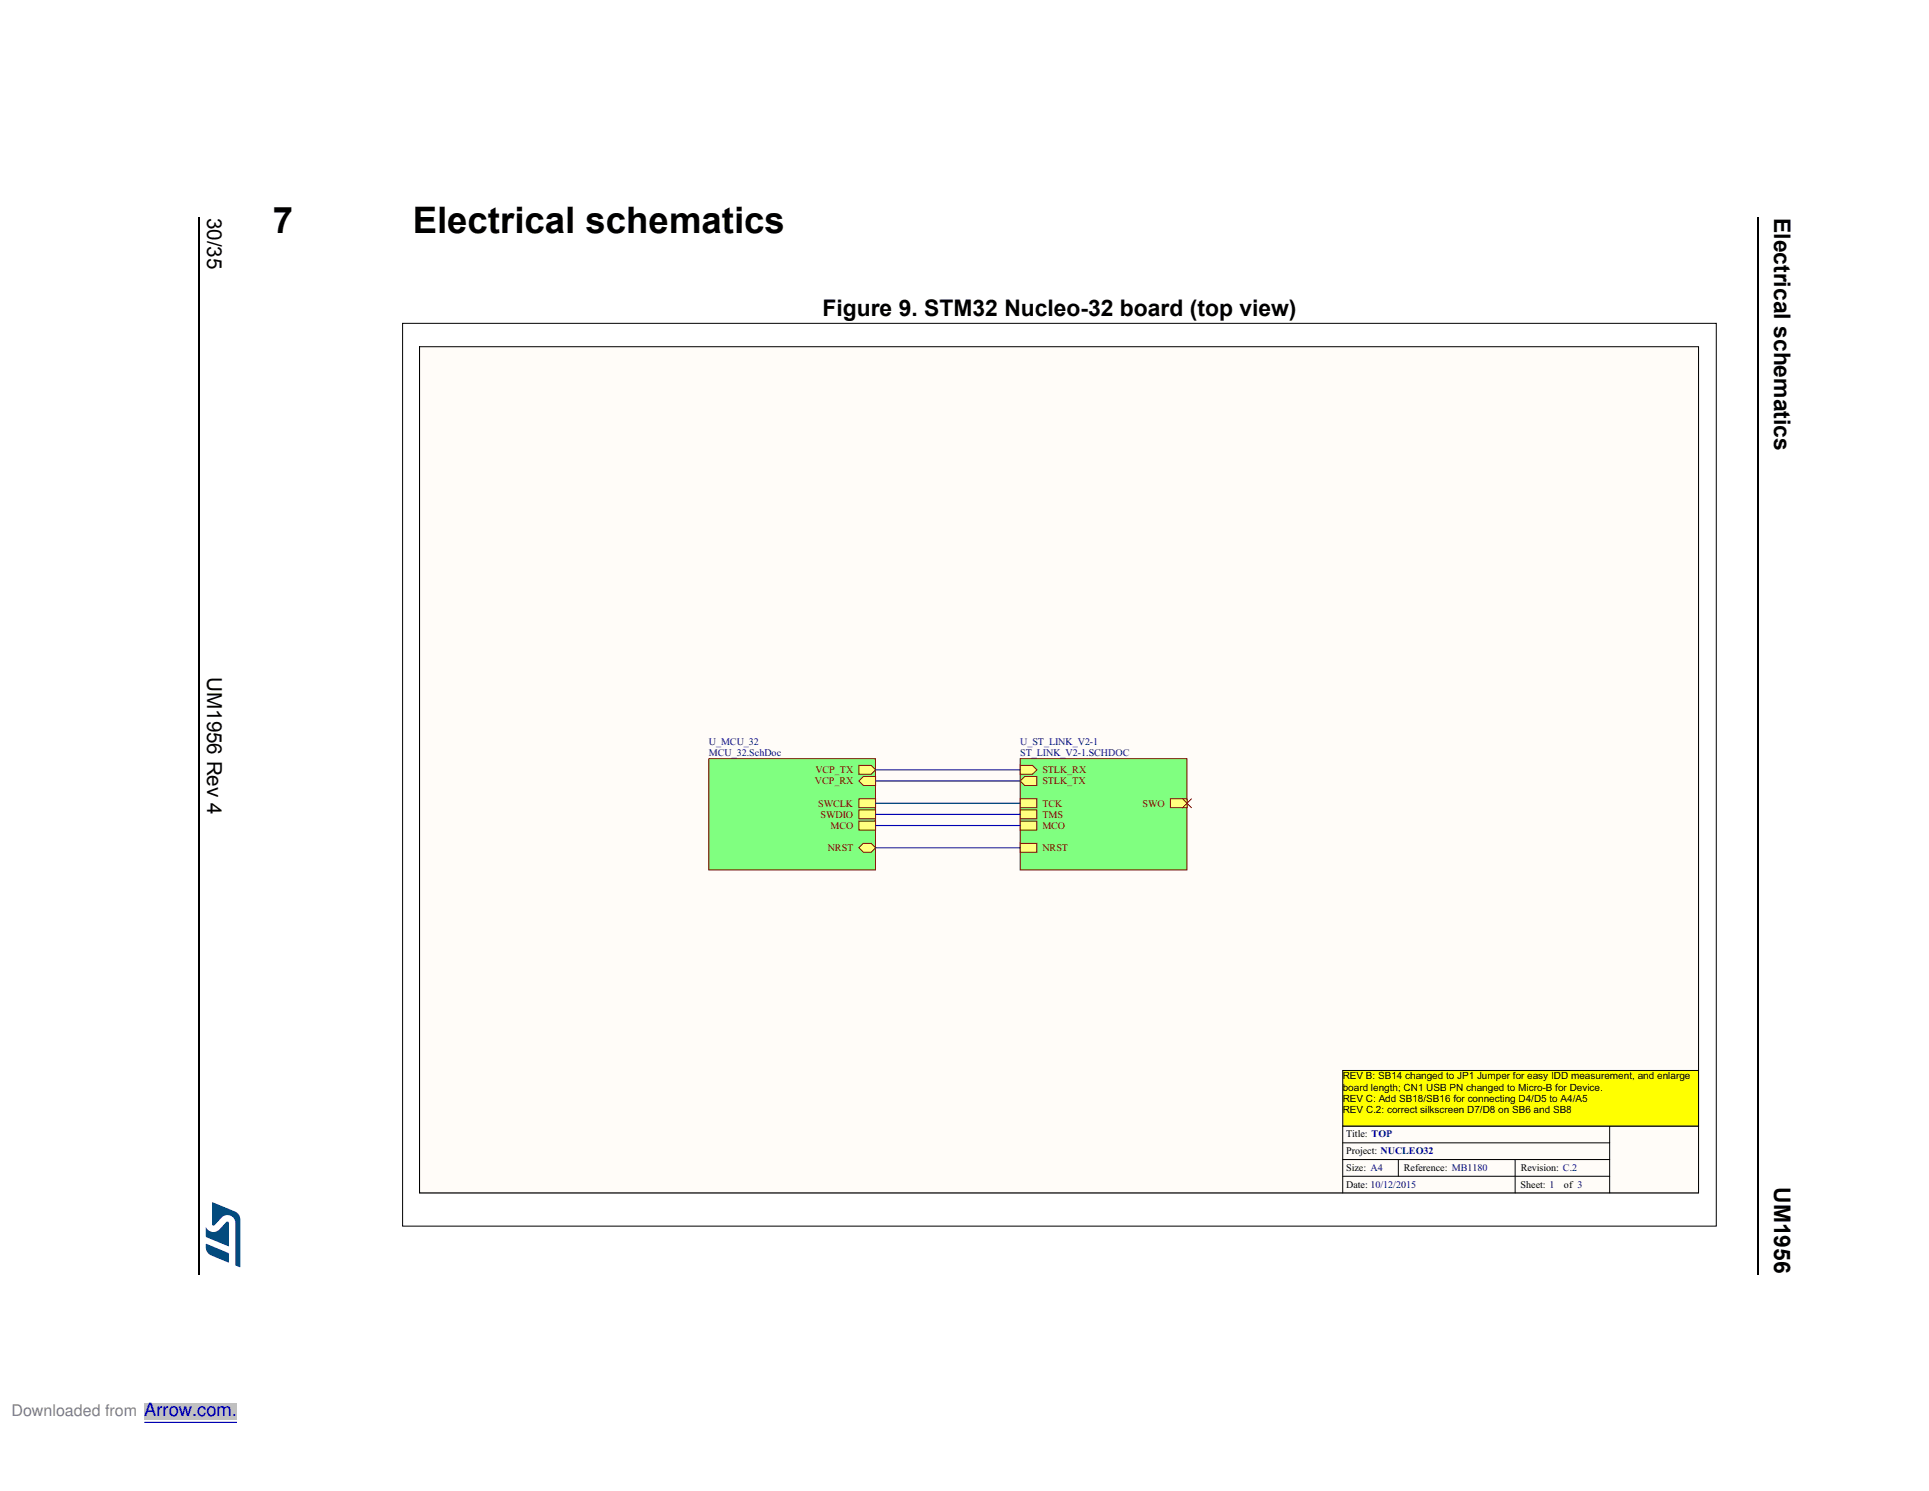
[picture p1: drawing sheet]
<svg xmlns="http://www.w3.org/2000/svg" width="279mm" height="216mm" viewBox="0 0 279 216" stroke-linecap="round" stroke-linejoin="round" font-family="sans-serif">
<path d="M28.8 31.5l.1 .1zM254.6 31.5l.1 .1z" fill="#000"/>
<path d="M28.9 31.6v152.9M254.6 31.6v152.9" fill="none" stroke="#000" stroke-width=".16"/>
<path d="M29.8 174.1h5v9.4h-5z" fill="#fff"/>
<g fill="#005189">
<path d="M30.7 174.1l3.4 1.3a1.27 1.27 0 0 1 .7 1.2v6.8l-.1 .1-.6-.3v-6.1a1.15 1.15 0 0 0-.8-1.1 1.15 1.15 0 0 0-1.3 .4l-.9 1-.2 .1-.1-.1z"/>
<path d="M29.8 180.1l3.3 1.4 .1 1.2-.1 .1-2.5-1a1.43 1.43 0 0 1-.8-1.7z"/>
<path d="M29.8 177.7a1.35 1.35 0 0 0 1.7 .6l1.3-1.3 .1-.1h.2v3.5l-3.2-1.2-.1-.2z"/>
</g>
<path d="M59.6 48.8h187.5v125.6h-187.5z" fill="#fff"/>
<path d="M60.8 50.2h185.2v122.5h-185.2z" fill="#fffcf8"/>
<path d="M60.8 50.2h185.2v122.5h-185.2z" fill="none" stroke="#000" stroke-width=".14"/>
<path d="M60.8 50.2h185.2v122.5h-185.2z" fill="#fffcf8"/>
<path d="M60.8 50.2h185.2v122.5h-185.2zM194.5 165.5h38.6M194.5 167.9h38.6M194.5 170.3h38.6M202.5 167.9v2.4M219.5 167.9v4.8M233.1 163.1v9.6M246 163.1h-51.5v9.6" fill="none" stroke="#000" stroke-width=".14"/>
<path d="M194.5 155h51.5v8.1h-51.5z" fill="#ff0"/>
<path d="M194.5 155h51.5v8.1h-51.5z" fill="none" stroke="#000" stroke-width=".14"/>
<path d="M102.7 109.9h24.1v16.1h-24.1z" fill="#80ff80"/>
<path d="M102.7 109.9h24.1v16.1h-24.1z" fill="none" stroke="#800000" stroke-width=".14"/>
<path d="M124.4 118.9h2.4v1.3h-2.4z" fill="#ffff80"/>
<path d="M124.4 118.9h2.4v1.3h-2.4z" fill="none" stroke="#800000" stroke-width=".14"/>
<path d="M124.4 110.8h1.8l.6 .7-.6 .6h-1.8z" fill-rule="evenodd" fill="#ffff80"/>
<path d="M124.4 110.8h1.8l.6 .7-.6 .6h-1.8z" fill="none" stroke="#800000" stroke-width=".14"/>
<path d="M124.4 115.7h2.4v1.3h-2.4z" fill="#ffff80"/>
<path d="M124.4 115.7h2.4v1.3h-2.4z" fill="none" stroke="#800000" stroke-width=".14"/>
<path d="M124.4 117.3h2.4v1.3h-2.4z" fill="#ffff80"/>
<path d="M124.4 117.3h2.4v1.3h-2.4z" fill="none" stroke="#800000" stroke-width=".14"/>
<path d="M125 112.4h1.8v1.3h-1.8l-.6-.6z" fill-rule="evenodd" fill="#ffff80"/>
<path d="M125 112.4h1.8v1.3h-1.8l-.6-.6z" fill="none" stroke="#800000" stroke-width=".14"/>
<path d="M124.4 122.8l.6-.7h1.2l.6 .7-.6 .6h-1.2z" fill-rule="evenodd" fill="#ffff80"/>
<path d="M124.4 122.8l.6-.7h1.2l.6 .7-.6 .6h-1.2z" fill="none" stroke="#800000" stroke-width=".14"/>
<path d="M147.8 109.9h24.1v16.1h-24.1z" fill="#80ff80"/>
<path d="M147.8 109.9h24.1v16.1h-24.1z" fill="none" stroke="#800000" stroke-width=".14"/>
<path d="M147.8 117.3h2.4v1.3h-2.4z" fill="#ffff80"/>
<path d="M147.8 117.3h2.4v1.3h-2.4z" fill="none" stroke="#800000" stroke-width=".14"/>
<path d="M147.8 115.7h2.4v1.3h-2.4z" fill="#ffff80"/>
<path d="M147.8 115.7h2.4v1.3h-2.4z" fill="none" stroke="#800000" stroke-width=".14"/>
<path d="M147.8 118.9h2.4v1.3h-2.4z" fill="#ffff80"/>
<path d="M147.8 118.9h2.4v1.3h-2.4z" fill="none" stroke="#800000" stroke-width=".14"/>
<path d="M147.8 122.1h2.4v1.3h-2.4z" fill="#ffff80"/>
<path d="M147.8 122.1h2.4v1.3h-2.4z" fill="none" stroke="#800000" stroke-width=".14"/>
<path d="M147.8 110.8h1.7l.7 .7-.7 .6h-1.7z" fill-rule="evenodd" fill="#ffff80"/>
<path d="M147.8 110.8h1.7l.7 .7-.7 .6h-1.7z" fill="none" stroke="#800000" stroke-width=".14"/>
<path d="M148.4 112.4h1.8v1.3h-1.8l-.6-.6z" fill-rule="evenodd" fill="#ffff80"/>
<path d="M148.4 112.4h1.8v1.3h-1.8l-.6-.6z" fill="none" stroke="#800000" stroke-width=".14"/>
<path d="M169.5 115.7h2.4v1.3h-2.4z" fill="#ffff80"/>
<path d="M169.5 115.7h2.4v1.3h-2.4z" fill="none" stroke="#800000" stroke-width=".14"/>
<path d="M126.8 111.5h21M126.8 113.1h21M126.8 116.3h21M126.8 119.5h21M126.8 117.9h21M126.8 122.8h21" fill="none" stroke="#000080" stroke-width=".16"/>
<path d="M171.3 115.7l1.3 1.3M172.6 115.7l-1.3 1.3" fill="none" stroke="#f00" stroke-width=".14"/>
<path d="M58.3 46.8h190.3v130.7h-190.3z" fill="none" stroke="#000" stroke-width=".14"/>
<path d="M0 204.4h66.4" fill="none" stroke="#fff" stroke-width="2.3" stroke-linecap="butt"/>
<path d="M20.9 203.2h13.4v2.4h-13.4z" fill="#c0c0c0"/>
<path d="M20.9 206h13.4" fill="none" stroke="#00f" stroke-width=".18"/>
<g font-size="5.3">
<text x="39.5" y="33.8">7</text>
<text x="59.8" y="33.8">Electrical schematics</text>
</g>
<g font-size="3.3">
<text x="257" y="31.5" transform="rotate(90 257 31.5)">Electrical schematics</text>
<text x="119.1" y="45.7">Figure 9. STM32 Nucleo-32 board (top view)</text>
<text x="257" y="171.9" transform="rotate(90 257 171.9)">UM1956</text>
</g>
<g font-size="3">
<text x="30" y="31.5" transform="rotate(90 30 31.5)">30/35</text>
<text x="30" y="98" transform="rotate(90 30 98)">UM1956 Rev 4</text>
</g>
<text font-size="2.7" fill="#00f" x="20.9" y="205.1">Arrow.com.</text>
<text font-size="2.3" fill="#808080" x="1.7" y="205.1">Downloaded from</text>
<g font-size="1.5" fill="#000080">
<text x="102.7" y="107.9">U_MCU_32</text>
<text x="147.8" y="107.9">U_ST_LINK_V2-1</text>
<text x="102.7" y="109.5">MCU_32.SchDoc</text>
<text x="147.8" y="109.5">ST_LINK_V2-1.SCHDOC</text>
</g>
<g font-size="1.5" fill="#800000">
<text x="118" y="113.6">VCP_RX</text>
<text x="118.1" y="112">VCP_TX</text>
<text x="151" y="112">STLK_RX</text>
<text x="151" y="113.6">STLK_TX</text>
<text x="118.5" y="116.8">SWCLK</text>
<text x="118.8" y="118.4">SWDIO</text>
<text x="151" y="118.4">TMS</text>
<text x="151" y="116.8">TCK</text>
<text x="165.5" y="116.8">SWO</text>
<text x="119.9" y="123.3">NRST</text>
<text x="120.3" y="120">MCO</text>
<text x="151" y="120">MCO</text>
<text x="151" y="123.3">NRST</text>
</g>
<g font-size="1.5">
<text x="195" y="164.7">Title: TOP</text>
<text x="195" y="167.1">Project: NUCLEO32</text>
<text x="195" y="169.6">Size: A4</text>
<text x="195" y="172">Date: 10/12/2015</text>
<text x="203.3" y="169.6">Reference: MB1180</text>
<text x="220.3" y="172">Sheet: 1</text>
<text x="220.3" y="169.6">Revision: C.2</text>
<text x="226.5" y="172">of 3</text>
</g>
<g font-size="1.4">
<text x="194.5" y="156.3">REV B: SB14 changed to JP1 Jumper for easy IDD measurement, and enlarge</text>
<text x="194.5" y="157.9">board length; CN1 USB PN changed to Micro-B for Device.</text>
<text x="194.5" y="159.5">REV C: Add SB18/SB16 for connecting D4/D5 to A4/A5</text>
<text x="194.5" y="161.2">REV C.2: correct silkscreen D7/D8 on SB6 and SB8</text>
</g>
</svg>
